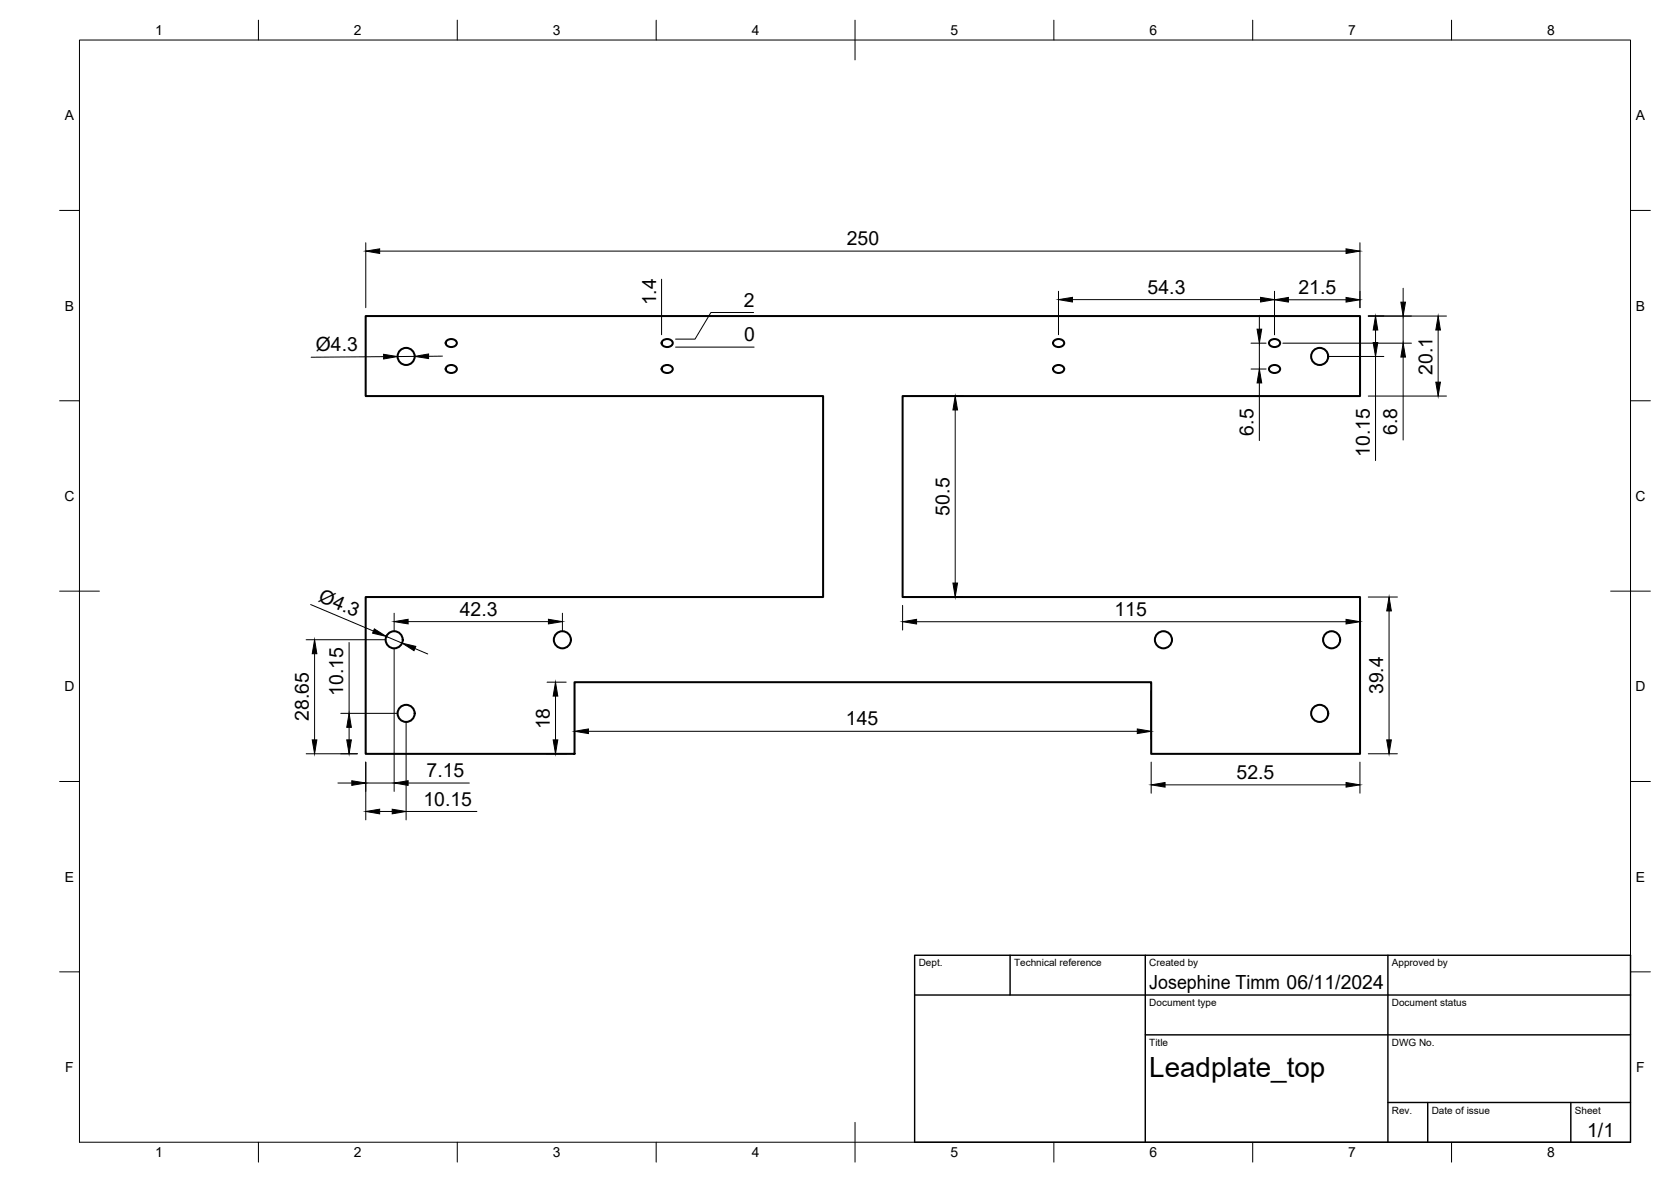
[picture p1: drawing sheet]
<svg xmlns="http://www.w3.org/2000/svg" width="420mm" height="297mm" viewBox="0 0 420 297" stroke-linecap="round" stroke-linejoin="round" font-family="sans-serif">
<!-- layer: Visible -->
<g fill="none" stroke="#000" stroke-width=".51">
<path d="M91.9 79.4h250.1v20.1h-115.1v50.5h115.1v39.4h-52.5v-18h-145v18h-52.6v-39.4h115.1v-50.5h-115.1zM112.3 85.6a1.55 1.55 0 0 1 2.6 .6 1.49 1.49 0 0 1-1.4 1 1.49 1.49 0 0 1-1.4-1zM112.3 92.1a1.55 1.55 0 0 1 2.6 .6 1.49 1.49 0 0 1-1.4 1 1.49 1.49 0 0 1-1.4-1zM166.6 85.6a1.55 1.55 0 0 1 2.6 .6 1.49 1.49 0 0 1-1.4 1 1.49 1.49 0 0 1-1.5-1zM166.6 92.1a1.55 1.55 0 0 1 2.6 .6 1.49 1.49 0 0 1-1.4 1 1.49 1.49 0 0 1-1.5-1zM265 92.1a1.55 1.55 0 0 1 2.6 .6 1.49 1.49 0 0 1-1.4 1 1.49 1.49 0 0 1-1.4-1zM265 85.6a1.55 1.55 0 0 1 2.6 .6 1.49 1.49 0 0 1-1.4 1 1.49 1.49 0 0 1-1.4-1zM319.3 85.6a1.55 1.55 0 0 1 2.6 .6 1.49 1.49 0 0 1-1.4 1 1.49 1.49 0 0 1-1.4-1zM319.3 92.1a1.55 1.55 0 0 1 2.6 .6 1.49 1.49 0 0 1-1.4 1 1.49 1.49 0 0 1-1.4-1z"/>
<circle cx="102.1" cy="89.6" r="2.15"/>
<circle cx="331.8" cy="89.6" r="2.15"/>
<circle cx="99.1" cy="160.8" r="2.15"/>
<circle cx="102.1" cy="179.3" r="2.15"/>
<circle cx="141.4" cy="160.8" r="2.15"/>
<circle cx="292.5" cy="160.8" r="2.15"/>
<circle cx="331.8" cy="179.3" r="2.15"/>
<circle cx="334.8" cy="160.8" r="2.15"/>
</g>
<!-- layer: BORDER -->
<g fill="none" stroke="#000" stroke-width=".25">
<path d="M20 10.1h390v276.9h-390zM65 5.1v5M115 5.1v5M165 5.1v5M215 5.1v10M265 5.1v5M315 5.1v5M365 5.1v5M15 52.9h5M410 52.9h5M15 100.7h5M410 100.7h5"/>
<path d="M15 148.6h10M405 148.6h10M15 196.4h5M410 196.4h5M15 244.2h5M410 244.2h5M65 287v5M115 287v5M165 287v5M215 282.1v9.9M265 287v5M315 287v5"/>
<path d="M365 287v5"/>
</g>
<!-- layer: TITLEBLOCK -->
<path d="M230 240.1h180v46.9h-180zM230 250h180M254 240.1v9.9M288 240.1v46.9M349 240.1v46.9M288 260.1h122M349 277.1h61M359 277.1v9.9M395 277.1v9.9" fill="none" stroke="#000" stroke-width=".36"/>
<!-- layer: FD_Dimensions -->
<g fill="none" stroke="#000" stroke-width=".25">
<path d="M92 61v16.3M95.5 63.1h243M166.3 70.2v13.9M189.5 78.5h-10.7l-4 6.7h-4.9M266.1 73.2v10.9M269.7 75.3h47.2M316.7 79.2v3.5M320.5 73.2v10.9M324 75.3h14.5M341.9 61v16.3M344 79.4h19.7M352.8 72.4v3.5"/>
<path d="M352.8 79.4v6.8M96.5 89.6l-18.3 .2M104.3 89.6h-4.4M111.3 89.5h-3.5M169.9 87.2h19.7M229.1 99.5h13.2M314.6 86.2h3.7M314.6 92.7h3.7M316.7 86.2v6.5M316.7 96.2v14.5M322.6 86.2h32.3M333.9 89.6h14.1"/>
<path d="M344 99.5h19.7M345.9 82.9v3.2M345.9 89.6v26.1M352.8 89.7v20.9M361.6 82.9v13.1M240.2 103v43.5M78.1 151.9l15.8 6.7M97.1 159.9l4 1.7M99.1 154.1v4.6M102.6 156.2h35.3M141.4 154.1v4.6M226.9 152.1v6.2"/>
<path d="M229.1 150h13.2M230.5 156.2h108M341.9 152.1v6.2M344 150h7.4M349.3 153.5v32.4M77 160.8h20M79.1 164.3v21.6M85.7 179.3h14.3M87.8 161.5v17.8M99.1 162.9v36M104.3 163l3.2 1.3M137.6 171.4h4.8"/>
<path d="M139.7 174.9v11M144.5 173.5v12.4M289.5 173.5v12.4M77 189.4h12.9M85 196.8h3.5M87.8 182.8v3.1M92 191.5v14.5M92 196.8h7.1M102.1 181.4v24.6M102.6 196.8h15.4M137.6 189.4h4.8M148 183.8h138"/>
<path d="M289.5 191.5v7.8M292.9 197.2h45.6M341.9 191.5v7.8M344 189.4h7.4M95.5 203.9h3.1M102.1 203.9h17.8"/>
</g>
<g fill="#000" stroke="#000" stroke-width=".25">
<path d="M92 63.1l3.5-.6v1.2zM266.1 75.3l3.6-.6v1.2zM316.9 74.7l3.6 .6-3.6 .6zM320.5 75.3l3.5-.6v1.2zM338.5 62.5l3.4 .6-3.4 .6zM338.5 74.7l3.4 .6-3.4 .6zM352.2 75.9h1.2l-.6 3.5zM96.5 89l3.4 .6-3.4 .6zM104.3 89.6l3.5-.7v1.2zM316.1 82.7h1.1l-.5 3.5zM316.7 92.7l.5 3.5h-1.1zM345.9 79.4l.5 3.5h-1.1z"/>
<path d="M345.3 86.1h1.1l-.5 3.5zM352.8 86.2l.6 3.5h-1.2zM361 96h1.2l-.6 3.5zM361.6 79.4l.6 3.5h-1.2zM240.2 99.5l.6 3.5h-1.2zM94.1 158l3 1.9-3.4-.8zM99.1 156.2l3.5-.6v1.2zM137.9 155.6l3.5 .6-3.5 .6zM226.9 156.2l3.6-.6v1.2zM239.6 146.5h1.2l-.6 3.5zM338.5 155.6l3.4 .6-3.4 .6zM349.3 150l.5 3.5h-1.1z"/>
<path d="M79.1 160.8l.6 3.5h-1.2zM101.1 161.6l3.4 .8-.4 1.1zM139.7 171.4l.6 3.5h-1.2zM78.5 185.9h1.2l-.6 3.5zM87.2 185.9h1.1l-.5 3.5zM87.8 179.3l.5 3.5h-1.1zM88.5 196.2l3.5 .6-3.5 .6zM99.1 196.8l3.5-.6v1.2zM139.1 185.9h1.2l-.6 3.5zM144.5 183.8l3.5-.6v1.1zM286 183.2l3.5 .6-3.5 .5zM289.5 197.2l3.4-.6v1.2z"/>
<path d="M338.5 196.6l3.4 .6-3.4 .6zM348.7 185.9h1.1l-.5 3.5zM92 203.9l3.5-.5v1.1zM98.6 203.4l3.5 .5-3.5 .6z"/>
</g>
<text font-size="7" x="289" y="270.6">Leadplate_top</text>
<g font-size="4.9">
<text x="212.9" y="61.6">250</text>
<text x="165" y="76.7" transform="rotate(-90 165 76.7)">1.4</text>
<text x="187" y="77.1">2</text>
<text x="288.6" y="73.8">54.3</text>
<text x="326.5" y="73.9">21.5</text>
<text x="79.4" y="88.2">Ø4.3</text>
<text x="187.1" y="85.8">0</text>
<text x="360.2" y="94.2" transform="rotate(-90 360.2 94.2)">20.1</text>
<text x="315.2" y="109.5" transform="rotate(-90 315.2 109.5)">6.5</text>
<text x="351.3" y="109.4" transform="rotate(-90 351.3 109.4)">6.8</text>
<text x="344.4" y="114.9" transform="rotate(-90 344.4 114.9)">10.15</text>
<text x="238.7" y="129.5" transform="rotate(-90 238.7 129.5)">50.5</text>
<text x="79.8" y="151" transform="rotate(23 79.8 151)">Ø4.3</text>
<text x="115.6" y="154.8">42.3</text>
<text x="280.2" y="154.8">115</text>
<text x="86.3" y="174.9" transform="rotate(-90 86.3 174.9)">10.15</text>
<text x="347.8" y="174.5" transform="rotate(-90 347.8 174.5)">39.4</text>
<text x="77.6" y="181.2" transform="rotate(-90 77.6 181.2)">28.65</text>
<text x="138.2" y="183.3" transform="rotate(-90 138.2 183.3)">18</text>
<text x="212.7" y="182.3">145</text>
<text x="107.3" y="195.3">7.15</text>
<text x="310.9" y="195.8">52.5</text>
<text x="106.5" y="202.5">10.15</text>
<text x="289" y="248.5">Josephine Timm 06/11/2024</text>
<text x="399.1" y="285.7">1/1</text>
</g>
<g font-size="3.5">
<text x="39" y="8.8">1</text>
<text x="89" y="8.8">2</text>
<text x="139" y="8.8">3</text>
<text x="189" y="8.8">4</text>
<text x="239" y="8.8">5</text>
<text x="289" y="8.8">6</text>
<text x="339" y="8.8">7</text>
<text x="389" y="8.8">8</text>
<text x="16.3" y="30.2">A</text>
<text x="411.3" y="30.2">A</text>
<text x="16.3" y="78">B</text>
<text x="411.3" y="78">B</text>
<text x="16.2" y="125.9">C</text>
<text x="411.2" y="125.9">C</text>
<text x="16.2" y="173.7">D</text>
<text x="411.2" y="173.7">D</text>
<text x="16.3" y="221.6">E</text>
<text x="411.3" y="221.6">E</text>
<text x="16.4" y="269.4">F</text>
<text x="411.4" y="269.4">F</text>
<text x="39" y="290.8">1</text>
<text x="89" y="290.8">2</text>
<text x="139" y="290.8">3</text>
<text x="189" y="290.8">4</text>
<text x="239" y="290.8">5</text>
<text x="289" y="290.8">6</text>
<text x="339" y="290.8">7</text>
<text x="389" y="290.8">8</text>
</g>
<g font-size="2.5">
<text x="231" y="242.9">Dept.</text>
<text x="255" y="242.9">Technical reference</text>
<text x="289" y="242.9">Created by</text>
<text x="350" y="242.9">Approved by</text>
<text x="289" y="252.8">Document type</text>
<text x="350" y="252.8">Document status</text>
<text x="289" y="262.9">Title</text>
<text x="350" y="262.9">DWG No.</text>
<text x="350" y="279.9">Rev.</text>
<text x="360" y="279.9">Date of issue</text>
<text x="396" y="279.9">Sheet</text>
</g>
</svg>
